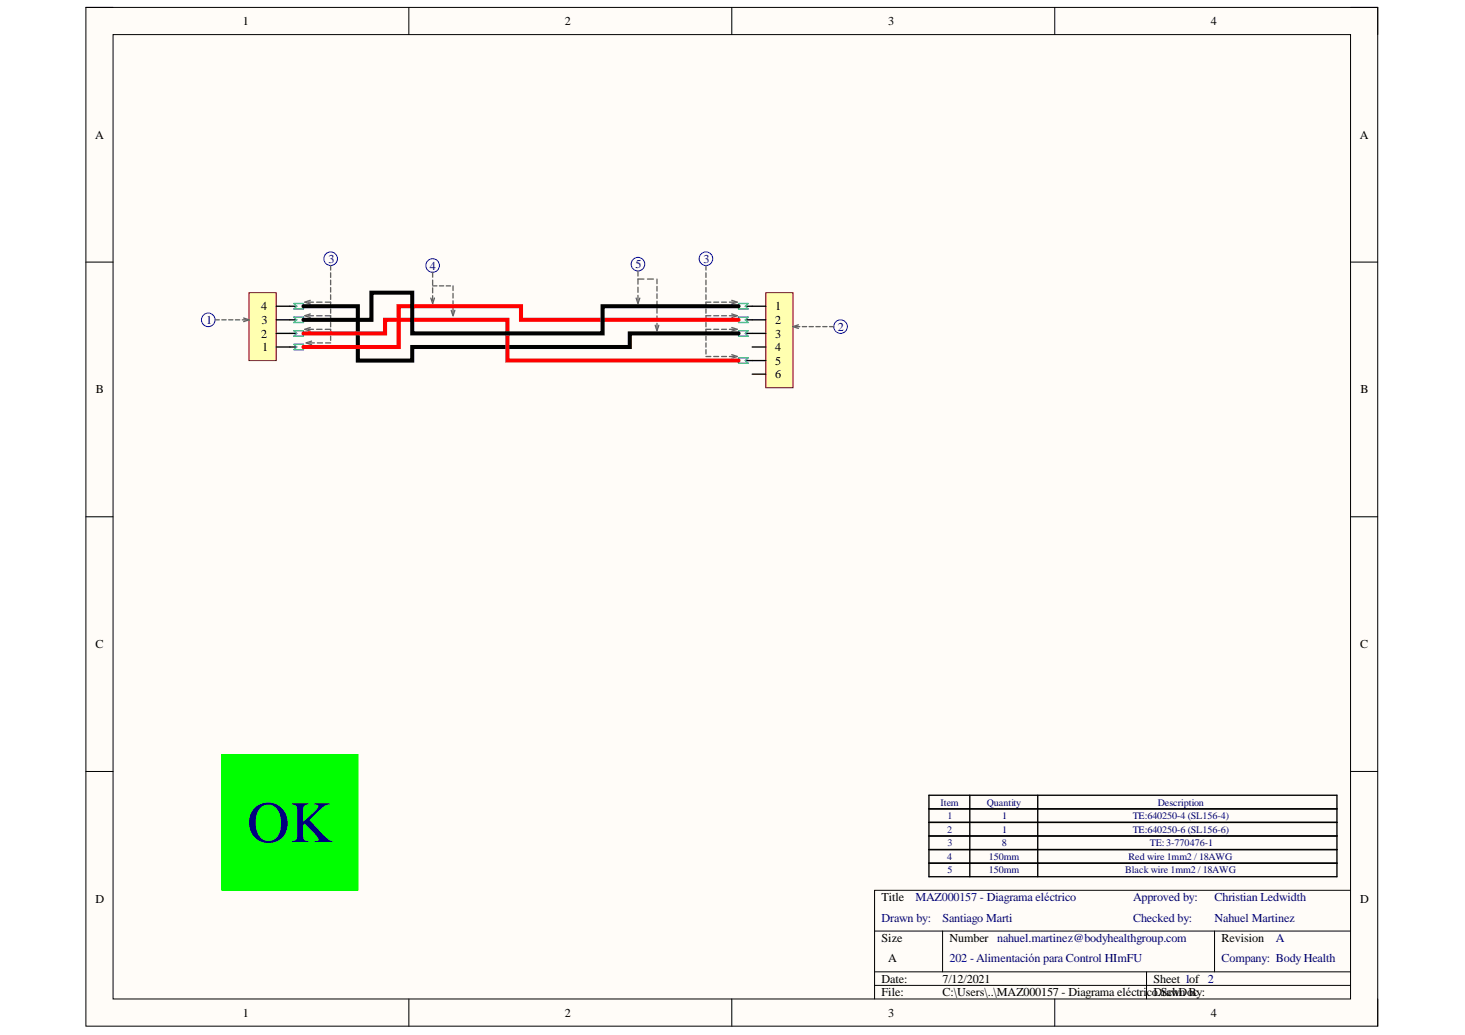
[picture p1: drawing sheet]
<svg xmlns="http://www.w3.org/2000/svg" width="297mm" height="210mm" viewBox="0 0 297 210" stroke-linecap="round" stroke-linejoin="round" font-family="sans-serif">
<path d="M17.4 1.5h261.9v206.6h-261.9z" fill-rule="evenodd" fill="#fffcf8"/>
<path d="M17.4 1.5h261.9v206.6h-261.9z" fill="none" stroke="#000" stroke-width=".2"/>
<path d="M22.9 7h250.9v195.6h-250.9z" fill-rule="evenodd" fill="#fffcf8"/>
<g fill="none" stroke="#000" stroke-width=".2">
<path d="M17.4 1.5h5.5M22.9 7h250.9v195.6h-250.9zM82.9 1.5v5.5M148.4 1.5v5.5M213.9 1.5v5.5M273.8 1.5h5.5v5.5M17.4 53.2h5.5M273.8 53.2h5.5M17.4 104.8h5.5M273.8 104.8h5.5M17.4 156.5h5.5M273.8 156.5h5.5"/>
<path d="M177.3 188.8h96.5M177.3 197.1h96.5M177.3 199.8h96.5M191.1 188.8v8.3M232.5 197.1v5.5M246.3 188.8v8.3M273.8 180.6h-96.5v22M82.9 202.6v5.5M148.4 202.6v5.5M213.9 202.6v5.5M279.3 202.6v5.5"/>
</g>
<path d="M188.4 161.3h82.7v16.5h-82.7zM188.4 164h82.7M188.4 166.8h82.7M188.4 169.5h82.7M188.4 172.3h82.7M188.4 175.1h82.7M196.6 161.3v16.5M210.4 161.3v16.5" fill="none" stroke="#000" stroke-width=".27"/>
<circle cx="42.2" cy="64.9" r="1.38" fill="none" stroke="#00f" stroke-width=".2"/>
<path d="M50.5 59.4h5.5v13.7h-5.5z" fill-rule="evenodd" fill="#ffffb0"/>
<path d="M50.5 59.4h5.5v13.7h-5.5z" fill="none" stroke="#800000" stroke-width=".2"/>
<path d="M56 70.4h4.1M56 67.6h4.1M56 64.9h4.1M56 62.1h4.1" fill="none" stroke="#000" stroke-width=".27"/>
<g fill="none" stroke="#00f" stroke-width=".2">
<circle cx="67" cy="52.5" r="1.38"/>
<circle cx="170.4" cy="66.2" r="1.38"/>
</g>
<path d="M59.6 61.6h1.9v1.1h-1.9l.5-.6zM59.6 64.3h1.9v1.1h-1.9l.5-.5zM59.6 67.1h1.9v1.1h-1.9l.5-.6zM59.6 69.8h1.9v1.1h-1.9l.5-.5z" fill="none" stroke="#009cca" stroke-width=".27"/>
<path d="M155.3 59.4h5.5v19.2h-5.5z" fill-rule="evenodd" fill="#ffffb0"/>
<path d="M155.3 59.4h5.5v19.2h-5.5z" fill="none" stroke="#800000" stroke-width=".2"/>
<path d="M151.1 62.1h4.2M151.1 64.9h4.2M151.1 67.6h4.2M151.1 73.1h4.2M152.5 70.4h2.8M152.5 75.9h2.8" fill="none" stroke="#000" stroke-width=".27"/>
<g fill="none" stroke="#00f" stroke-width=".2">
<circle cx="87.7" cy="53.8" r="1.38"/>
<circle cx="129.3" cy="53.6" r="1.38"/>
<circle cx="143.1" cy="52.5" r="1.38"/>
</g>
<path d="M149.8 61.6h1.9l-.6 .5 .6 .6h-1.9zM149.8 64.3h1.9l-.6 .6 .6 .5h-1.9zM149.8 67.1h1.9l-.6 .5 .6 .6h-1.9zM149.8 72.6h1.9l-.6 .5 .6 .6h-1.9z" fill="none" stroke="#009cca" stroke-width=".27"/>
<g fill="none" stroke="#646464" stroke-width=".27">
<path d="M67 53.8v1M67 55.3v1M67 56.8v.9M67 58.3v.9M67 59.8v.9M87.7 58.4v1M87.7 60v1M91.9 58v.9M91.9 59.5v.9M143.1 53.8v1M143.1 55.3v1M143.1 56.8v.9"/>
<path d="M143.1 58.3v.9M143.1 59.8v.9M43.6 64.9h.9M45 64.9h.8M46.4 64.9h.8M47.7 64.9h.9M49.1 64.9h.9M49.4 64.5l1.1 .4-1.1 .3M62.5 61.3h1M62.5 64h1M62.5 66.8h1M62.7 69.5h1"/>
<path d="M62.9 60.9l-1.1 .4 1.1 .3M62.9 63.7l-1.1 .3 1.1 .4M62.9 66.4l-1.1 .4 1.1 .4M63.2 69.2l-1.1 .3 1.1 .4M64.2 61.3h1.1M64.2 64h1.1M64.2 66.8h1.1M64.4 69.5h1M65.9 61.3h1.1v.8M65.9 64h1.1v.9M65.9 66.8h1.1v.9M66 69.5h1"/>
<path d="M67 62.7v.8M67 65.4v.9M67 68.2v.8M87.4 60.5l.3 1.1 .4-1.1M91.5 62.9l.4 1.1 .3-1.1M91.9 61v1M91.9 62.5v1M143.1 62.7v.8M143.1 65.4v.9M143.1 68.2v.8M143.1 69.5v.9M143.1 70.9v.9"/>
<path d="M143.1 72.3h1M144.1 61.3h-1v.8M144.1 64h-1v.9M144.1 66.8h-1v.9M144.7 61.3h1M144.7 64h1M144.7 66.8h1M144.7 72.3h1M146.3 61.3h1M146.3 64h1M146.3 66.8h1M146.3 72.3h1"/>
<path d="M147.9 61.3h1M147.9 64h1M147.9 66.8h1M147.9 72.3h1M148.4 60.9l1.1 .4-1.1 .3M148.4 63.7l1.1 .3-1.1 .4M148.4 66.4l1.1 .4-1.1 .4M148.4 71.9l1.1 .4-1.1 .4M161.3 66.2h.9M161.9 65.9l-1.1 .3 1.1 .4M162.7 66.2h.8M164.1 66.2h.8"/>
<path d="M165.4 66.2h.9M166.8 66.2h.9M168.2 66.2h.9"/>
</g>
<path d="M129.4 58.3v1M129.4 59.9v1M133.2 58.1v.9M133.2 59.6v.9M129 60.5l.4 1.1 .3-1.1M132.8 66l.4 1.1 .4-1.1M133.2 61.1v.9M133.2 62.6v.9M133.2 64.1v.9M133.2 65.6v.9" fill="none" stroke="#656764" stroke-width=".27"/>
<path d="M45 153h27.6v27.6h-27.6z" fill-rule="evenodd" fill="#0f0"/>
<path d="M45 153h27.6v27.6h-27.6z" fill="none" stroke="#0f0" stroke-width=".2"/>
<path d="M61.5 62.1h11.1v11h11v-2.7h44.1v-2.8h22.1M149.8 62.1h-27.6v5.5h-38.6v-8.2h-8.3v5.5h-13.8" fill="none" stroke="#000" stroke-width=".82"/>
<path d="M61.5 67.6h16.6v-2.7h24.8v8.2h46.9M149.8 64.9h-44.2v-2.8h-24.8v8.3h-19.3" fill="none" stroke="#f00" stroke-width=".82"/>
<text font-size="11.9" fill="#000080" x="50.1" y="170.8">OK</text>
<text font-size="2.8" fill="#656764" x="127.7" y="57">COSoc3B</text>
<g font-size="2.5">
<text x="49.2" y="5.1">1</text>
<text x="114.5" y="5.1">2</text>
<text x="180.1" y="5.1">3</text>
<text x="245.5" y="5.1">4</text>
<text x="19.3" y="28.1">A</text>
<text x="275.7" y="28.1">A</text>
<text x="53" y="63">4</text>
<text x="53" y="65.7">3</text>
<text x="157.2" y="63">1</text>
<text x="157.2" y="65.7">2</text>
<text x="53" y="68.5">2</text>
<text x="53.1" y="71.3">1</text>
<text x="157.2" y="68.5">3</text>
<text x="157.2" y="71.3">4</text>
<text x="157.2" y="74">5</text>
<text x="157.2" y="76.7">6</text>
<text x="19.5" y="79.8">B</text>
<text x="275.9" y="79.8">B</text>
<text x="19.4" y="131.5">C</text>
<text x="275.8" y="131.5">C</text>
<text x="19.4" y="183.1">D</text>
<text x="178.7" y="182.8">Title</text>
<text x="275.8" y="183.1">D</text>
<text x="178.7" y="191">Size</text>
<text x="192.5" y="191">Number nahuel.martinez@bodyhealthgroup.com</text>
<text x="247.7" y="191">Revision</text>
<text x="180.1" y="195.2">A</text>
<text x="178.7" y="199.3">Date:</text>
<text x="178.7" y="202.1">File:</text>
<text x="191.1" y="199.3">7/12/2021</text>
<text x="191.1" y="202.1">C:\Users\..\MAZ000157 - Diagrama eléctricoDrawn By:</text>
<text x="233.9" y="199.3">Sheet 1of 2</text>
<text x="234.8" y="202.1">.SchDoc</text>
<text x="49.2" y="206.2">1</text>
<text x="114.5" y="206.2">2</text>
<text x="180.1" y="206.2">3</text>
<text x="245.5" y="206.2">4</text>
</g>
<g font-size="2.5" fill="#000080">
<text x="66.6" y="53.3">3</text>
<text x="142.6" y="53.3">3</text>
<text x="87.1" y="54.7">4</text>
<text x="128.8" y="54.4">5</text>
<text x="41.8" y="65.7">1</text>
<text x="169.9" y="67.1">2</text>
<text x="185.6" y="182.8">MAZ000157 - Diagrama eléctrico</text>
<text x="229.8" y="182.8">Approved by:</text>
<text x="246.2" y="182.8">Christian Ledwidth</text>
<text x="178.7" y="187">Drawn by:</text>
<text x="191.1" y="187">Santiago Marti</text>
<text x="229.8" y="187">Checked by:</text>
<text x="246.2" y="187">Nahuel Martinez</text>
<text x="258.7" y="191">A</text>
<text x="192.5" y="195.2">202 -Alimentación para Control HImFU</text>
<text x="247.7" y="195.2">Company: Body Health</text>
</g>
<text font-size="2.5" fill="#646464" x="86.1" y="57.1">COSoc4B</text>
<g font-size="2" fill="#000080">
<text x="190.7" y="163.4">Item</text>
<text x="192.1" y="166.1">1</text>
<text x="200.1" y="163.4">Quantity</text>
<text x="203.2" y="166.1">1</text>
<text x="229.7" y="166.1">TE:640250-4 (SL156-4)</text>
<text x="234.7" y="163.4">Description</text>
<text x="192" y="168.9">2</text>
<text x="192.1" y="171.6">3</text>
<text x="203.1" y="171.6">8</text>
<text x="203.2" y="168.9">1</text>
<text x="229.7" y="168.9">TE:640250-6 (SL156-6)</text>
<text x="233.1" y="171.6">TE:3-770476-1</text>
<text x="192" y="174.4">4</text>
<text x="192.1" y="177.1">5</text>
<text x="200.5" y="174.4">150mm</text>
<text x="200.5" y="177.1">150mm</text>
<text x="228.1" y="177.1">Black wire 1mm2 / 18AWG</text>
<text x="228.8" y="174.4">Red wire 1mm2 / 18AWG</text>
</g>
</svg>
